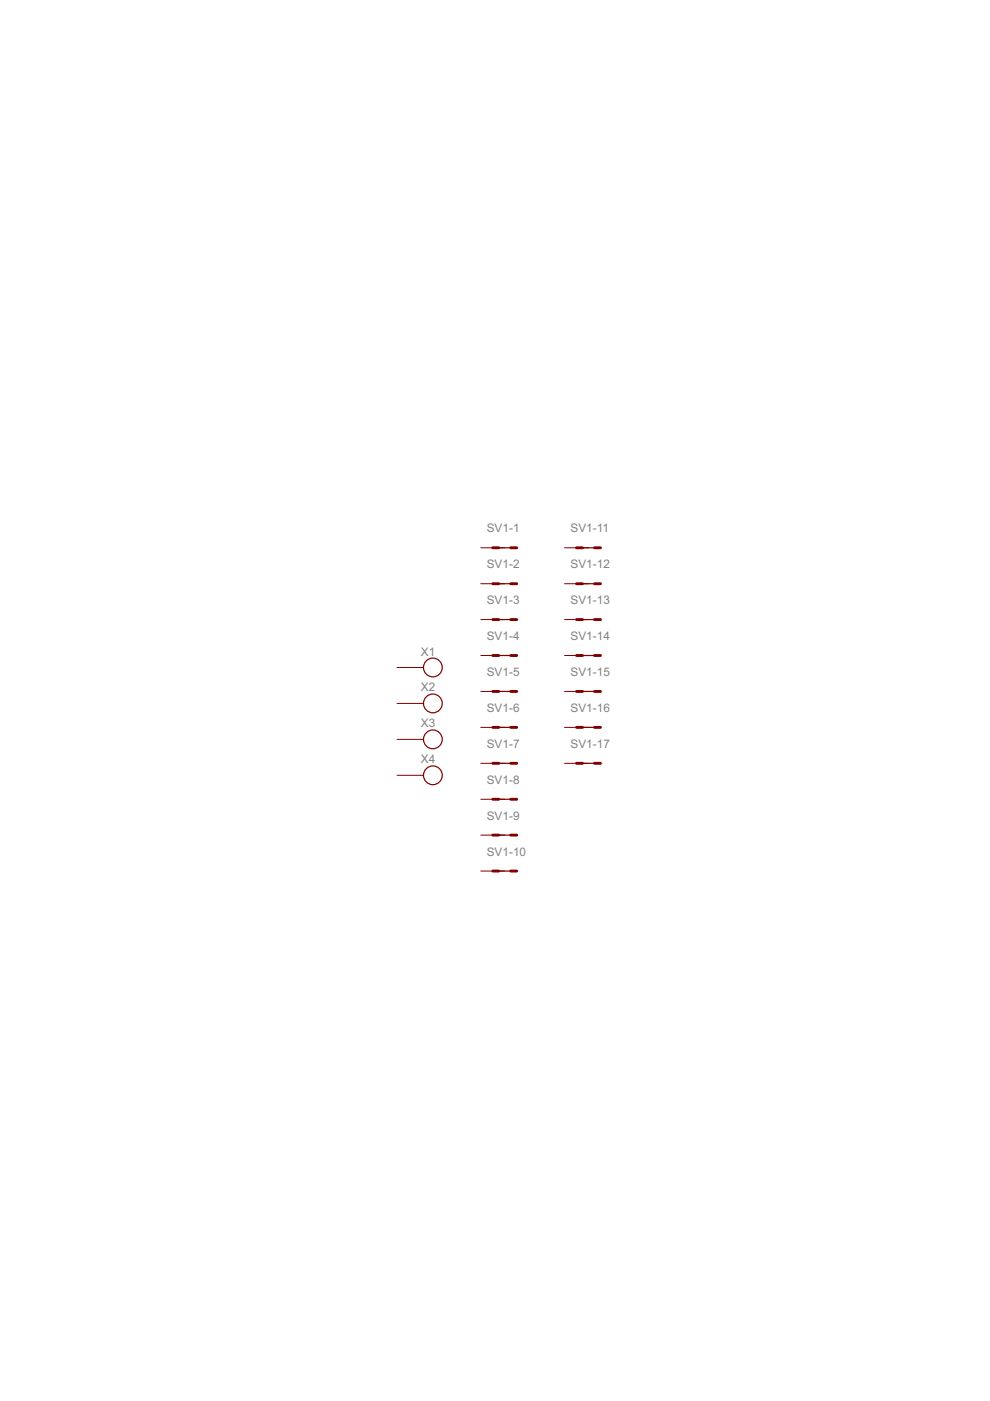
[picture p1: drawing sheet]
<svg xmlns="http://www.w3.org/2000/svg" width="210mm" height="297mm" viewBox="0 0 210 297" stroke-linecap="round" stroke-linejoin="round" font-family="sans-serif">
<g fill="none" stroke="#800000" stroke-width=".25">
<path d="M104.5 116.1h5.1M122.2 116.1h5.1M104.5 123.8h5.1M104.5 131.4h5.1M104.5 139h5.1M122.2 123.8h5.1M122.2 131.4h5.1M122.2 139h5.1M104.5 146.6h5.1M104.5 154.2h5.1M122.2 146.6h5.1M122.2 154.2h5.1"/>
<path d="M104.5 161.8h5.1M104.5 169.5h5.1M104.5 177.1h5.1M122.2 161.8h5.1M104.5 184.7h5.1"/>
<circle cx="91.8" cy="156.8" r="1.99"/>
<circle cx="91.8" cy="141.5" r="1.99"/>
<circle cx="91.8" cy="149.1" r="1.99"/>
<circle cx="91.8" cy="164.4" r="1.99"/>
</g>
<g fill="none" stroke="#800000" stroke-width=".21">
<path d="M101.9 116.1h5.1M119.7 116.1h5.1M101.9 123.8h5.1M101.9 131.4h5.1M101.9 139h5.1M119.7 123.8h5.1M119.7 131.4h5.1M119.7 139h5.1M84.2 141.5h5.5M84.2 149.1h5.5M84.2 156.8h5.5M101.9 146.6h5.1"/>
<path d="M101.9 154.2h5.1M119.7 146.6h5.1M119.7 154.2h5.1M84.2 164.4h5.5M101.9 161.8h5.1M101.9 169.5h5.1M101.9 177.1h5.1M119.7 161.8h5.1M101.9 184.7h5.1"/>
</g>
<g fill="none" stroke="#800000" stroke-width=".61">
<path d="M104.5 116.1h1.2M108.3 116.1h1.3M122.2 116.1h1.3M126 116.1h1.3M104.5 123.8h1.2M104.5 131.4h1.2M104.5 139h1.2M108.3 123.8h1.3M108.3 131.4h1.3M108.3 139h1.3M122.2 123.8h1.3M122.2 131.4h1.3"/>
<path d="M122.2 139h1.3M126 123.8h1.3M126 131.4h1.3M126 139h1.3M104.5 146.6h1.2M104.5 154.2h1.2M108.3 146.6h1.3M108.3 154.2h1.3M122.2 146.6h1.3M122.2 154.2h1.3M126 146.6h1.3M126 154.2h1.3"/>
<path d="M104.5 161.8h1.2M104.5 169.5h1.2M104.5 177.1h1.2M108.3 161.8h1.3M108.3 169.5h1.3M108.3 177.1h1.3M122.2 161.8h1.3M126 161.8h1.3M104.5 184.7h1.2M108.3 184.7h1.3"/>
</g>
<g font-size="2.8" fill="#808080">
<text x="103.2" y="112.8">SV1-1</text>
<text x="121" y="112.8">SV1-11</text>
<text x="103.2" y="120.5">SV1-2</text>
<text x="121" y="120.5">SV1-12</text>
<text x="103.2" y="128.1">SV1-3</text>
<text x="121" y="128.1">SV1-13</text>
<text x="103.2" y="135.7">SV1-4</text>
<text x="121" y="135.7">SV1-14</text>
<text x="89.2" y="139">X1</text>
<text x="103.2" y="143.3">SV1-5</text>
<text x="121" y="143.3">SV1-15</text>
<text x="89.2" y="146.6">X2</text>
<text x="89.2" y="154.2">X3</text>
<text x="103.2" y="150.9">SV1-6</text>
<text x="121" y="150.9">SV1-16</text>
<text x="89.2" y="161.8">X4</text>
<text x="103.2" y="158.5">SV1-7</text>
<text x="121" y="158.5">SV1-17</text>
<text x="103.2" y="166.2">SV1-8</text>
<text x="103.2" y="173.8">SV1-9</text>
<text x="103.2" y="181.4">SV1-10</text>
</g>
</svg>
